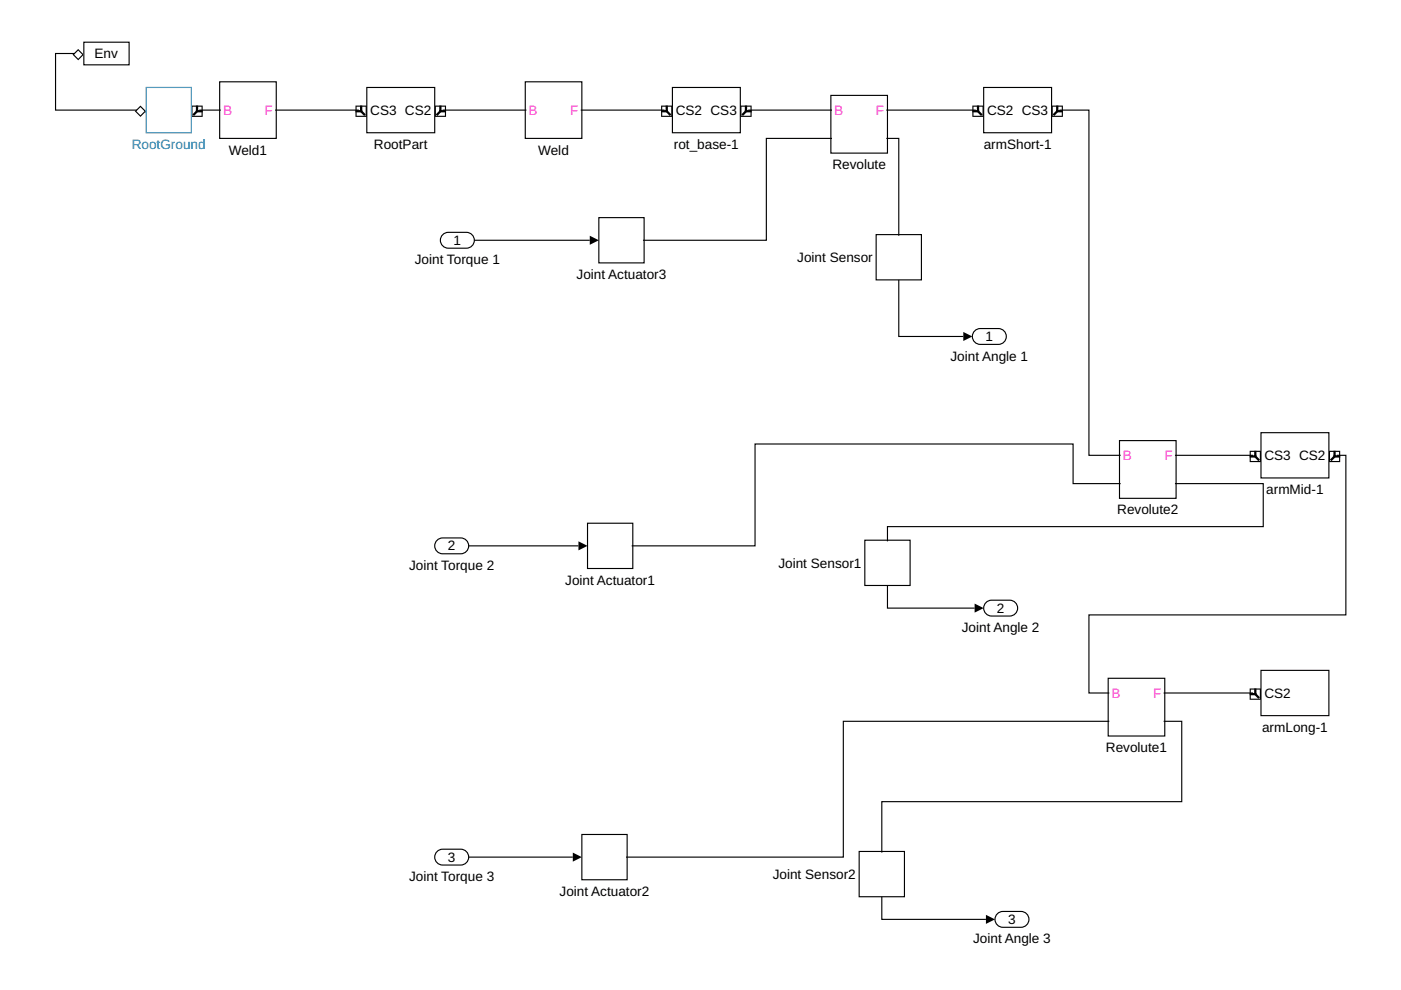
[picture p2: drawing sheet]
<svg xmlns="http://www.w3.org/2000/svg" width="297mm" height="210mm" viewBox="0 0 297 210" stroke-linecap="round" stroke-linejoin="round" font-family="sans-serif">
<path d="M206.2 23.6h1.4M207.1 23.4l1.1 1M207.4 22.4v1.2M223.9 23.6h1.5M224.2 22.4v1.2M224.4 23.4l-1.1 1" fill="none" stroke="#000" stroke-width=".48"/>
<g fill="#000">
<path d="M206.4 22.6v1.9h1.9v-1.9zM206.2 22.4h2.4v2.4h-2.4z"/>
<path d="M223.2 22.6h1.9v1.9h-1.9zM223 22.4v2.4h2.4v-2.4z"/>
</g>
<path d="M208.6 18.5h14.4v9.6h-14.4z" fill-rule="evenodd" fill="#fff"/>
<path d="M208.6 18.5h14.4v9.6h-14.4z" fill="none" stroke="#000" stroke-width=".24"/>
<path d="M265 96.8h1.4M265.9 96.6l1.1 1M266.2 95.6v1.2M282.7 96.8h1.5M283 95.6v1.2M283.2 96.6l-1.1 1" fill="none" stroke="#000" stroke-width=".48"/>
<g fill="#000">
<path d="M265.2 95.8v1.9h1.9v-1.9zM265 95.6h2.4v2.4h-2.4z"/>
<path d="M282 95.8h1.9v1.9h-1.9zM281.8 95.6v2.4h2.4v-2.4z"/>
</g>
<path d="M267.4 91.7h14.4v9.6h-14.4z" fill-rule="evenodd" fill="#fff"/>
<path d="M267.4 91.7h14.4v9.6h-14.4z" fill="none" stroke="#000" stroke-width=".24"/>
<path d="M265 147.2h1.4M265.9 147l1.1 1M266.2 146v1.2" fill="none" stroke="#000" stroke-width=".48"/>
<path d="M265.2 146.2v1.9h1.9v-1.9zM265 146h2.4v2.4h-2.4z" fill="#000"/>
<path d="M267.4 142.1h14.4v9.6h-14.4z" fill-rule="evenodd" fill="#fff"/>
<path d="M267.4 142.1h14.4v9.6h-14.4z" fill="none" stroke="#000" stroke-width=".24"/>
<path d="M140.2 23.6h1.4M141.1 23.4l1.1 1M141.4 22.4v1.2M157.9 23.6h1.5M158.2 22.4v1.2M158.4 23.4l-1 1" fill="none" stroke="#000" stroke-width=".48"/>
<g fill="#000">
<path d="M140.4 22.6v1.9h1.9v-1.9zM140.2 22.4h2.4v2.4h-2.4z"/>
<path d="M157.2 22.6h1.9v1.9h-1.9zM157 22.4v2.4h2.4v-2.4z"/>
</g>
<path d="M142.6 18.5h14.4v9.6h-14.4z" fill-rule="evenodd" fill="#fff"/>
<path d="M142.6 18.5h14.4v9.6h-14.4z" fill="none" stroke="#000" stroke-width=".24"/>
<path d="M75.4 23.6h1.4M76.4 23.4l1 1M76.6 22.4v1.2M93.1 23.6h1.5M93.4 22.4v1.2M93.6 23.4l-1 1" fill="none" stroke="#000" stroke-width=".48"/>
<g fill="#000">
<path d="M75.6 22.6v1.9h1.9v-1.9zM75.4 22.4h2.4v2.4h-2.4z"/>
<path d="M92.4 22.6h1.9v1.9h-1.9zM92.2 22.4v2.4h2.4v-2.4z"/>
</g>
<path d="M77.8 18.5h14.4v9.6h-14.4z" fill-rule="evenodd" fill="#fff"/>
<path d="M77.8 18.5h14.4v9.6h-14.4z" fill="none" stroke="#000" stroke-width=".24"/>
<path d="M41.5 23.6h1.5M41.8 22.4v1.2M42 23.4l-1 1" fill="none" stroke="#000" stroke-width=".48"/>
<g fill="#000">
<path d="M29.8 22.7l-.9 .9 .9 .8 .8-.8zM29.8 22.4l1.2 1.2-1.2 1.2-1.2-1.2z"/>
<path d="M40.8 22.6h1.9v1.9h-1.9zM40.6 22.4v2.4h2.4v-2.4z"/>
</g>
<path d="M31 18.5h9.6v9.6h-9.6z" fill-rule="evenodd" fill="#fff"/>
<path d="M31 18.5h9.6v9.6h-9.6z" fill="none" stroke="#0080c0" stroke-width=".24"/>
<path d="M111.4 17.3h12v12h-12z" fill-rule="evenodd" fill="#fff"/>
<path d="M111.4 17.3h12v12h-12z" fill="none" stroke="#000" stroke-width=".24"/>
<path d="M176.2 20.2h12v12.3h-12z" fill-rule="evenodd" fill="#fff"/>
<path d="M176.2 20.2h12v12.3h-12z" fill="none" stroke="#000" stroke-width=".24"/>
<path d="M235 143.8h12v12.3h-12z" fill-rule="evenodd" fill="#fff"/>
<path d="M235 143.8h12v12.3h-12z" fill="none" stroke="#000" stroke-width=".24"/>
<path d="M237.4 93.4h12v12.3h-12z" fill-rule="evenodd" fill="#fff"/>
<path d="M237.4 93.4h12v12.3h-12z" fill="none" stroke="#000" stroke-width=".24"/>
<path d="M46.6 17.3h12v12h-12z" fill-rule="evenodd" fill="#fff"/>
<path d="M46.6 17.3h12v12h-12z" fill="none" stroke="#000" stroke-width=".24"/>
<path d="M16.6 10.7l-.9 .9 .9 .8 .8-.8zM16.6 10.4l1.2 1.2-1.2 1.2-1.2-1.2z" fill="#000"/>
<path d="M17.8 8.9h9.6v4.8h-9.6z" fill-rule="evenodd" fill="#fff"/>
<path d="M17.8 8.9h9.6v4.8h-9.6z" fill="none" stroke="#000" stroke-width=".24"/>
<path d="M185.8 49.7h9.6v9.6h-9.6z" fill-rule="evenodd" fill="#fff"/>
<path d="M185.8 49.7h9.6v9.6h-9.6z" fill="none" stroke="#000" stroke-width=".24"/>
<path d="M127 46.1h9.6v9.6h-9.6z" fill-rule="evenodd" fill="#fff"/>
<path d="M127 46.1h9.6v9.6h-9.6z" fill="none" stroke="#000" stroke-width=".24"/>
<path d="M183.4 114.5h9.6v9.6h-9.6z" fill-rule="evenodd" fill="#fff"/>
<path d="M183.4 114.5h9.6v9.6h-9.6z" fill="none" stroke="#000" stroke-width=".24"/>
<path d="M124.6 110.9h9.6v9.6h-9.6z" fill-rule="evenodd" fill="#fff"/>
<path d="M124.6 110.9h9.6v9.6h-9.6z" fill="none" stroke="#000" stroke-width=".24"/>
<path d="M182.2 180.5h9.6v9.6h-9.6z" fill-rule="evenodd" fill="#fff"/>
<path d="M182.2 180.5h9.6v9.6h-9.6z" fill="none" stroke="#000" stroke-width=".24"/>
<path d="M123.4 176.9h9.6v9.6h-9.6z" fill-rule="evenodd" fill="#fff"/>
<path d="M123.4 176.9h9.6v9.6h-9.6z" fill="none" stroke="#000" stroke-width=".24"/>
<path d="M93.9 49.8l.7-.5h.4h3.9a1.68 1.68 0 0 1 1.7 1.6 1.68 1.68 0 0 1-1.7 1.7h-3.9a1.68 1.68 0 0 1-1.5-1 1.68 1.68 0 0 1 .4-1.8z" fill="#fff"/>
<path d="M93.9 49.8l.7-.5h.4h3.9a1.68 1.68 0 0 1 1.7 1.6 1.68 1.68 0 0 1-1.7 1.7h-3.9a1.68 1.68 0 0 1-1.5-1 1.68 1.68 0 0 1 .4-1.8z" fill="none" stroke="#000" stroke-width=".24"/>
<path d="M92.7 114.5l.7-.4h.4h3.9a1.68 1.68 0 0 1 1.7 1.6 1.68 1.68 0 0 1-1.7 1.7h-3.9a1.68 1.68 0 0 1-1.5-1 1.68 1.68 0 0 1 .4-1.9z" fill="#fff"/>
<path d="M92.7 114.5l.7-.4h.4h3.9a1.68 1.68 0 0 1 1.7 1.6 1.68 1.68 0 0 1-1.7 1.7h-3.9a1.68 1.68 0 0 1-1.5-1 1.68 1.68 0 0 1 .4-1.9z" fill="none" stroke="#000" stroke-width=".24"/>
<path d="M92.7 180.5l.7-.4 .4-.1h3.9a1.68 1.68 0 0 1 1.7 1.7 1.68 1.68 0 0 1-1.7 1.7h-3.9a1.68 1.68 0 0 1-1.5-1 1.68 1.68 0 0 1 .4-1.9z" fill="#fff"/>
<path d="M92.7 180.5l.7-.4 .4-.1h3.9a1.68 1.68 0 0 1 1.7 1.7 1.68 1.68 0 0 1-1.7 1.7h-3.9a1.68 1.68 0 0 1-1.5-1 1.68 1.68 0 0 1 .4-1.9z" fill="none" stroke="#000" stroke-width=".24"/>
<path d="M206.6 70.2l.8-.5h.4h3.9a1.68 1.68 0 0 1 1.7 1.6 1.68 1.68 0 0 1-1.7 1.7h-3.9a1.68 1.68 0 0 1-1.5-1 1.68 1.68 0 0 1 .3-1.8z" fill="#fff"/>
<path d="M206.6 70.2l.8-.5h.4h3.9a1.68 1.68 0 0 1 1.7 1.6 1.68 1.68 0 0 1-1.7 1.7h-3.9a1.68 1.68 0 0 1-1.5-1 1.68 1.68 0 0 1 .3-1.8z" fill="none" stroke="#000" stroke-width=".24"/>
<path d="M209 127.7l.8-.4h.4h3.9a1.68 1.68 0 0 1 1.7 1.6 1.68 1.68 0 0 1-1.7 1.7h-3.9a1.68 1.68 0 0 1-1.5-1 1.68 1.68 0 0 1 .3-1.9z" fill="#fff"/>
<path d="M209 127.7l.8-.4h.4h3.9a1.68 1.68 0 0 1 1.7 1.6 1.68 1.68 0 0 1-1.7 1.7h-3.9a1.68 1.68 0 0 1-1.5-1 1.68 1.68 0 0 1 .3-1.9z" fill="none" stroke="#000" stroke-width=".24"/>
<path d="M211.4 193.7l.8-.4 .4-.1h3.9a1.68 1.68 0 0 1 1.7 1.7 1.68 1.68 0 0 1-1.7 1.7h-3.9a1.68 1.68 0 0 1-1.5-1 1.68 1.68 0 0 1 .3-1.9z" fill="#fff"/>
<g fill="none" stroke="#000" stroke-width=".24">
<path d="M15.9 11.3h-4.1v12h17.3M42.3 23.3h4.5M58.3 23.3h17.8M93.8 23.3h17.8M123.1 23.3h17.8M158.6 23.3h17.8M176.4 29.3h-13.9v21.6h-26.2M187.9 29.3h2.7v20.7M187.9 23.3h19M224.6 23.3h6.3v73.2h6.7M100.6 50.9h24.4M190.6 59.3v12h13.6"/>
<path d="M249.1 96.5h16.6M283.4 96.5h2v33.9h-54.5v16.5h4.3M99.4 115.7h23.2M237.6 102.5h-10.1v-8.4h-67.4v21.6h-26.2M249.1 102.5h18.7v9.2h-79.6v3.1M188.2 124.1v4.8h18.4M235.2 152.9h-56.4v28.8h-46.1M246.7 152.9h3.9v17.1h-63.6v10.8M246.7 146.9h19M99.4 181.7h22M187 190.1v4.8h22M211.4 193.7l.8-.4 .4-.1h3.9a1.68 1.68 0 0 1 1.7 1.7 1.68 1.68 0 0 1-1.7 1.7h-3.9a1.68 1.68 0 0 1-1.5-1 1.68 1.68 0 0 1 .3-1.9z"/>
</g>
<path d="M125 50l2 .9-2 1zM204.2 70.4l2 .9-2 1zM122.6 114.8l2 .9-2 1zM206.6 128l2 .9-2 1zM121.4 180.8l2 .9-2 1zM209 194l2 .9-2 1z" fill="#000"/>
<g font-size="2.9">
<text x="20.1" y="12.3">Env</text>
<text x="78.5" y="24.3">CS3 CS2</text>
<text x="143.3" y="24.3">CS2 CS3</text>
<text x="209.3" y="24.3">CS2 CS3</text>
<text x="48.5" y="32.8">Weld1</text>
<text x="79.3" y="31.6">RootPart</text>
<text x="114.1" y="32.8">Weld</text>
<text x="142.9" y="31.6">rot_base-1</text>
<text x="176.5" y="35.9">Revolute</text>
<text x="208.6" y="31.6">armShort-1</text>
<text x="96.1" y="51.9">1</text>
<text x="87.9" y="56">Joint Torque 1</text>
<text x="122.3" y="59.2">Joint Actuator3</text>
<text x="169" y="55.6">Joint Sensor</text>
<text x="201.5" y="76.4">Joint Angle 1</text>
<text x="208.9" y="72.3">1</text>
<text x="268.1" y="97.5">CS3 CS2</text>
<text x="268.5" y="104.8">armMid-1</text>
<text x="236.9" y="109.1">Revolute2</text>
<text x="94.9" y="116.7">2</text>
<text x="86.7" y="120.8">Joint Torque 2</text>
<text x="119.9" y="124">Joint Actuator1</text>
<text x="165" y="120.4">Joint Sensor1</text>
<text x="211.3" y="129.9">2</text>
<text x="203.9" y="134">Joint Angle 2</text>
<text x="268.1" y="147.9">CS2</text>
<text x="267.6" y="155.2">armLong-1</text>
<text x="234.5" y="159.5">Revolute1</text>
<text x="94.9" y="182.7">3</text>
<text x="86.7" y="186.8">Joint Torque 3</text>
<text x="118.7" y="189.9">Joint Actuator2</text>
<text x="163.8" y="186.4">Joint Sensor2</text>
<text x="213.7" y="195.9">3</text>
<text x="206.3" y="200">Joint Angle 3</text>
</g>
<g font-size="2.9" fill="#ff42d1">
<text x="47.3" y="24.3">B</text>
<text x="56.1" y="24.3">F</text>
<text x="112.1" y="24.3">B</text>
<text x="120.9" y="24.3">F</text>
<text x="176.9" y="24.3">B</text>
<text x="185.7" y="24.3">F</text>
<text x="238.1" y="97.5">B</text>
<text x="246.9" y="97.5">F</text>
<text x="235.7" y="147.9">B</text>
<text x="244.5" y="147.9">F</text>
</g>
<text font-size="2.9" fill="#0080c0" x="27.9" y="31.6">RootGround</text>
</svg>
